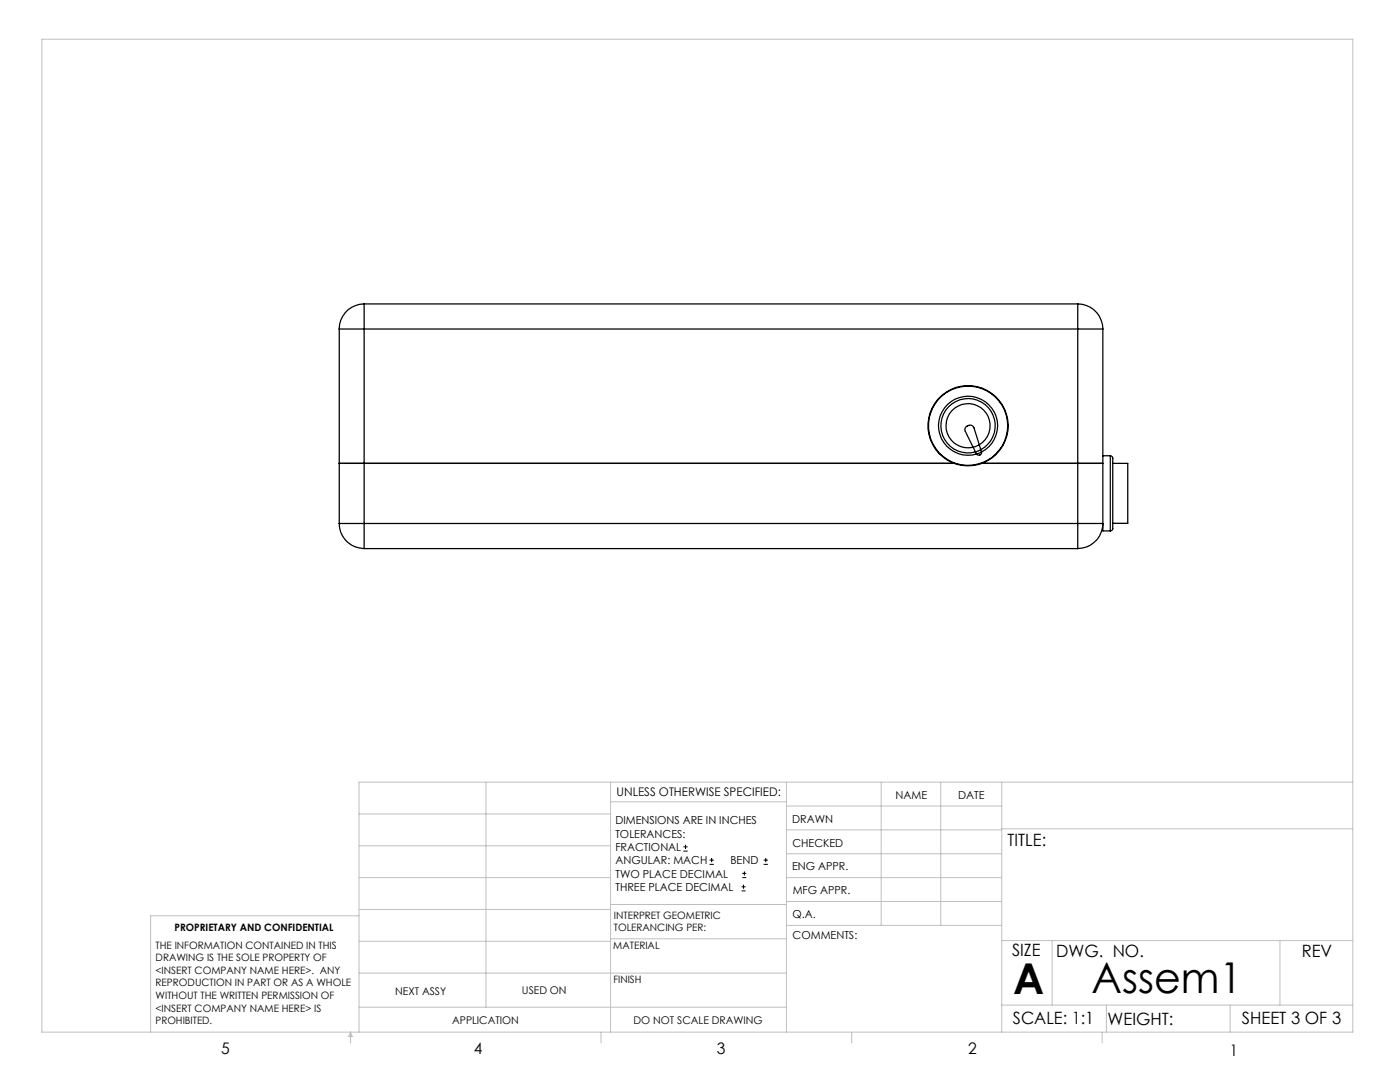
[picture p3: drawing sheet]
<svg xmlns="http://www.w3.org/2000/svg" width="279mm" height="216mm" viewBox="0 0 279 216" stroke-linecap="round" stroke-linejoin="round" font-family="sans-serif">
<g fill="none" stroke="#000" stroke-width=".2">
<path d="M136.4 169.8h.8M136.4 169h.8M136.8 168.6v.8M141.6 172.5h.9M141.6 171.6h.9M142 171.2v.8M148 177.8h.8M148 177h.8M148.1 175.1h.8M148.1 174.3h.8M148.4 176.5v.8M148.6 173.9v.8"/>
<path d="M152.4 172.5h.8M152.4 171.6h.8M152.8 171.2v.8"/>
</g>
<g fill="none" stroke="#c0c0c0" stroke-width=".2">
<path d="M8.4 7.8h261.6v198.2h-261.6zM97 156.1v44.9M121.8 156.1v49.9M121.8 160h35.2M157 156.1v49.9M175.9 156.1v28.5M187.7 156.1v28.5M199.9 156.1v49.9M270 156.1h-198.4v49.9M71.6 175.1h50.2M71.6 168.8h50.2M71.6 162.4h50.2"/>
<path d="M157 170.4h42.9M157 165.6h42.9M157 160.8h42.9M157 175.1h42.9M157 179.9h42.9M199.9 165.4h70.1M71.6 194.2h85.4M71.6 187.8h50.2M71.6 181.5h50.2M71.6 182.7h-41.5v23.3M121.8 187.3h35.2M121.8 180.5h35.2"/>
<path d="M157 184.6h42.9M199.9 187.7h70.1M210 187.7v12.9M255.4 187.7v12.9M70 206v2.1M70 206l.3 .8h-.7zM71.6 201h85.4M119.9 206v2.1M170 206v2.1M199.9 200.6h70.1M220 206v2.1M220.8 200.6v5.4"/>
<path d="M245.5 200.6v5.4"/>
</g>
<g fill="none" stroke="#000" stroke-width=".25">
<path d="M67.7 65.7h5M67.7 65.7v38.8M72.7 60.6v5.1M72.7 60.6a5 5 0 0 0-5 5.1M72.7 65.7v38.8M72.7 60.6h142.4M72.7 65.7h142.4M215.1 60.6v5.1M215.1 65.7h5M215.1 60.6a5 5 0 0 1 5 5.1M215.1 65.7v38.8M220.1 65.7v40.2h1.5"/>
<path d="M67.7 92.5h122.7M194.2 89.3l.5 .9M194.7 90.2l.2 .4M195.4 88.8l-1.2 .5M195.4 88.8l.3 .9M195.4 88.8a4.4 4.4 0 0 0 .4-7.5 4.4 4.4 0 0 0-6.9 2.8 4.4 4.4 0 0 0 5.3 5.2M195.4 88.8l-1-3.4a.94 .94 0 0 0-1.2-.5 .94 .94 0 0 0-.5 1.2l1.5 3.2M195.7 89.7l-1 .5M195.7 89.7a5.4 5.4 0 0 0 .7-9.1 5.4 5.4 0 0 0-8.6 3.4 5.4 5.4 0 0 0 6.9 6.2M195.7 89.7l.2 .5M195.9 90.2l-1 .4M195.9 90.2a5.9 5.9 0 0 0 .9-10 5.9 5.9 0 0 0-9.4 3.7 5.9 5.9 0 0 0 7.5 6.7"/>
<path d="M195.9 90.2v.1a.56 .56 0 0 1-.4 .5 .56 .56 0 0 1-.6-.2M196 92.5h24.1M220.1 90.9h1.5M221.6 90.9l.5 .4v14.3l-.5 .3M221.6 90.9v15M222.1 92.5h3v11.9h-3M67.7 104.5h5M67.7 104.5a5 5 0 0 0 5 5M72.7 104.5v5M72.7 104.5h142.4M72.7 109.5h142.4M215.1 104.5v5"/>
<path d="M215.1 104.5h4.9a4.9 4.9 0 0 1-4.9 5"/>
<circle cx="193.2" cy="85" r="8"/>
<circle cx="193.2" cy="85" r="7.9"/>
</g>
<g font-size="8.5">
<text x="202.2" y="198.3">A</text>
<text x="217.8" y="198.1">Assem1</text>
</g>
<g font-size="3.4">
<text x="201.1" y="168.8">TITLE:</text>
<text x="202" y="190.8">SIZE</text>
<text x="210.8" y="190.9">DWG. NO.</text>
<text x="259.8" y="191">REV</text>
<text x="202.1" y="204.4">SCALE: 1:1</text>
<text x="221" y="204.5">WEIGHT:</text>
<text x="247.8" y="204.4">SHEET 3 OF 3</text>
</g>
<g font-size="3.2">
<text x="44.2" y="210.4">5</text>
<text x="94.6" y="210.3">4</text>
<text x="143.1" y="210.4">3</text>
<text x="193.2" y="210.3">2</text>
<text x="245.4" y="210.6">1</text>
</g>
<text font-size="2.4" x="123.1" y="158.9">UNLESS OTHERWISE SPECIFIED:</text>
<g font-size="2.2">
<text x="178.7" y="159.4">NAME</text>
<text x="191.2" y="159.4">DATE</text>
<text x="122.8" y="164.5">DIMENSIONS ARE IN INCHES</text>
<text x="122.8" y="167.1">TOLERANCES:</text>
<text x="158.1" y="164.2">DRAWN</text>
<text x="122.8" y="169.8">FRACTIONAL</text>
<text x="122.8" y="172.5">ANGULAR: MACH</text>
<text x="145.8" y="172.5">BEND</text>
<text x="158.1" y="173.7">ENG APPR.</text>
<text x="158.2" y="169.1">CHECKED</text>
<text x="122.8" y="175.1">TWO PLACE DECIMAL</text>
<text x="122.8" y="177.8">THREE PLACE DECIMAL</text>
<text x="158.2" y="178.4">MFG APPR.</text>
<text x="158.2" y="183.2">Q.A.</text>
<text x="158.2" y="187.4">COMMENTS:</text>
</g>
<g font-size="2.1">
<text x="78.8" y="198.5">NEXT ASSY</text>
<text x="104.2" y="198.4">USED ON</text>
<text x="90.2" y="204.3">APPLICATION</text>
<text x="126.4" y="204.3">DO NOT SCALE DRAWING</text>
</g>
<g font-size="2">
<text x="34.8" y="185.7">PROPRIETARY AND CONFIDENTIAL</text>
<text x="122.5" y="183.3">INTERPRET GEOMETRIC</text>
<text x="122.5" y="185.9">TOLERANCING PER:</text>
<text x="31.1" y="189.3">THE INFORMATION CONTAINED IN THIS</text>
<text x="31.1" y="191.8">DRAWING IS THE SOLE PROPERTY OF</text>
<text x="122.4" y="189.4">MATERIAL</text>
<text x="31.1" y="194.3">&lt;INSERT COMPANY NAME HERE&gt;. ANY</text>
<text x="31.1" y="196.8">REPRODUCTION IN PART OR AS A WHOLE</text>
<text x="122.4" y="196.2">FINISH</text>
<text x="31.1" y="199.4">WITHOUT THE WRITTEN PERMISSION OF</text>
<text x="31.1" y="201.9">&lt;INSERT COMPANY NAME HERE&gt; IS</text>
<text x="31.1" y="204.4">PROHIBITED.</text>
</g>
</svg>
